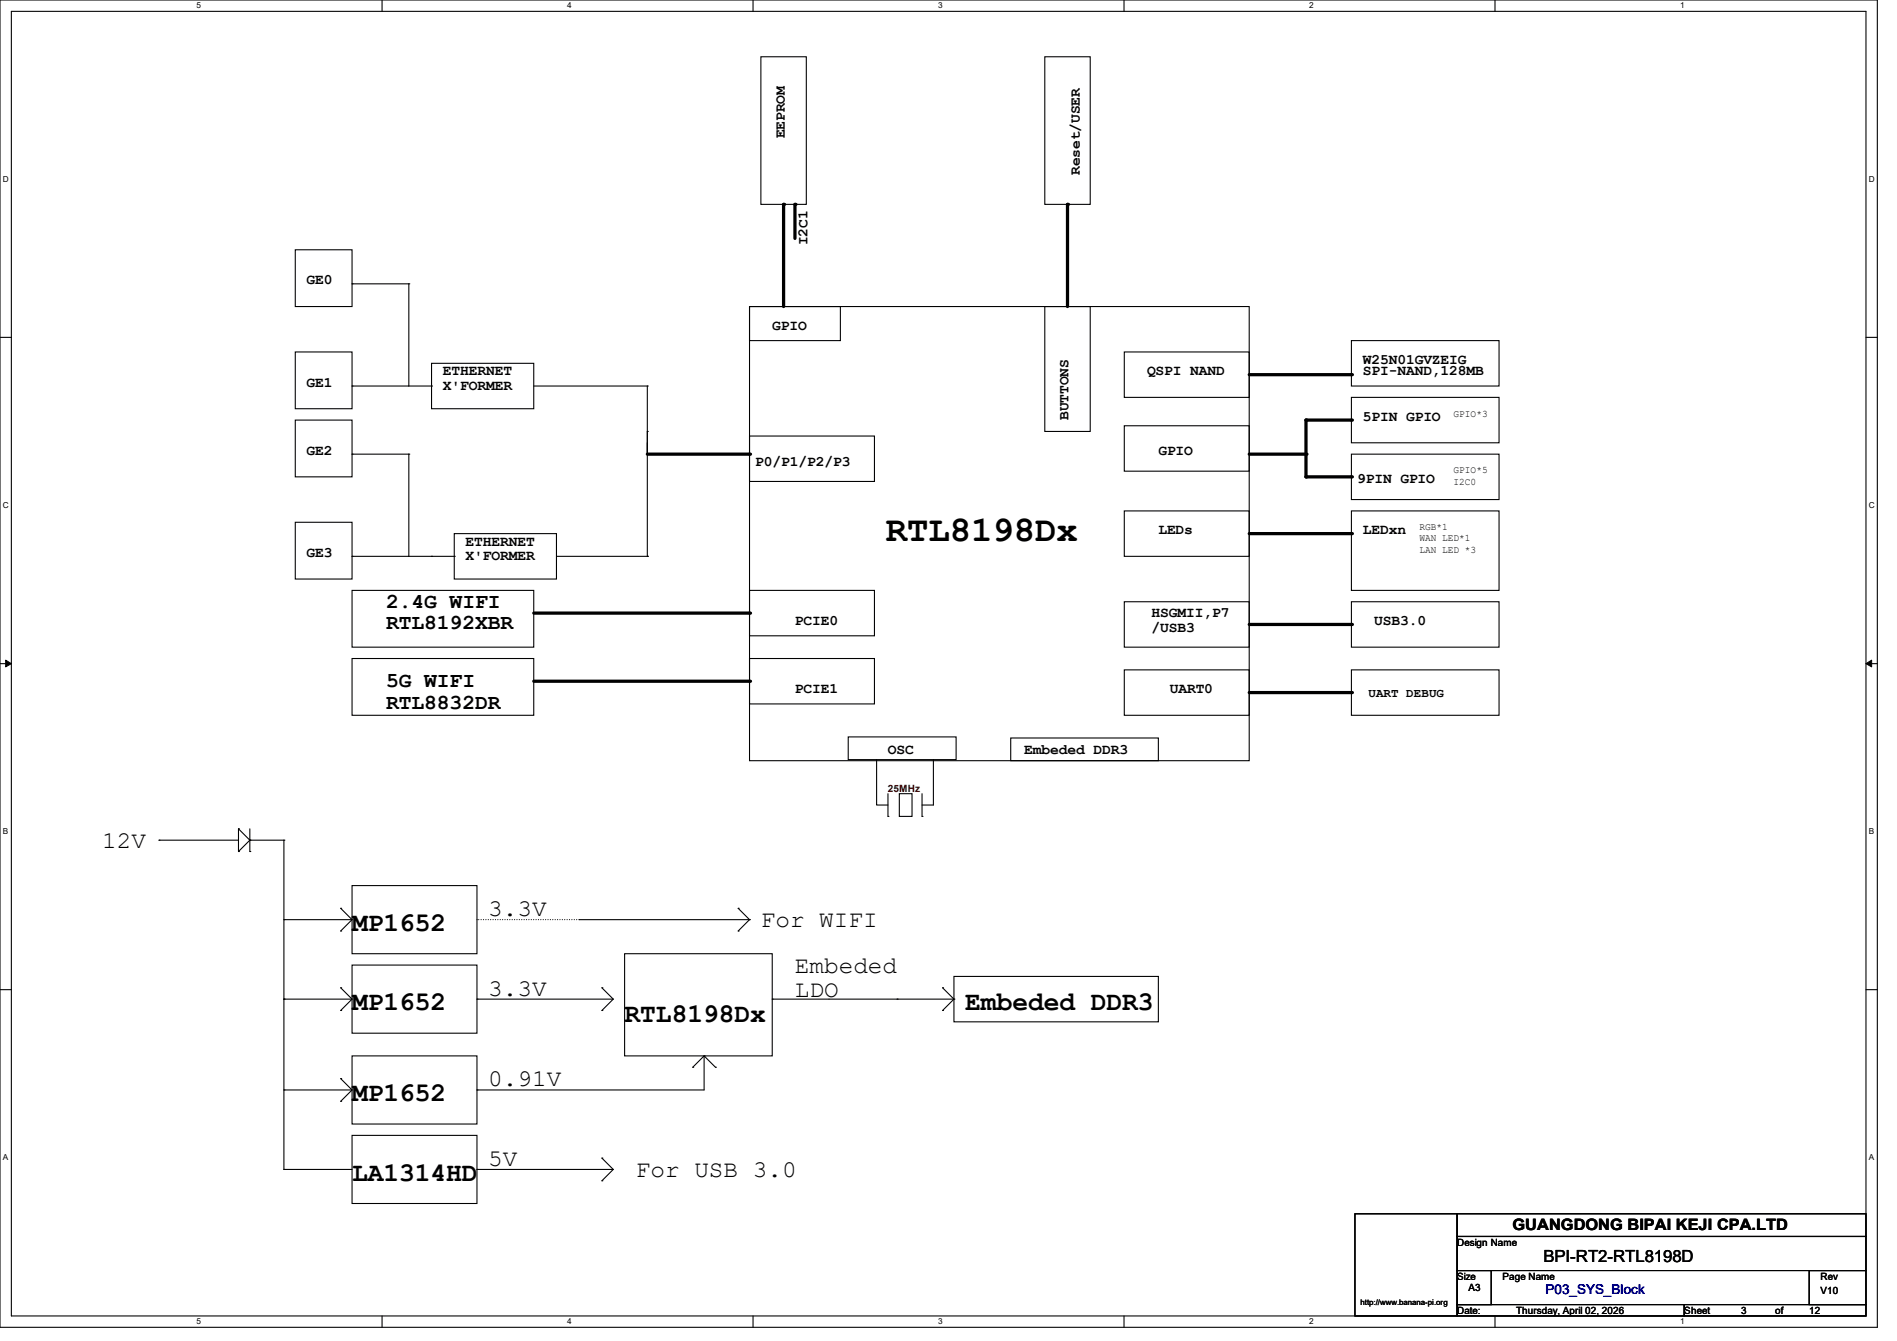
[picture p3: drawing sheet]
<svg xmlns="http://www.w3.org/2000/svg" width="297mm" height="210mm" viewBox="0 0 297 210" stroke-linecap="round" stroke-linejoin="round" font-family="sans-serif">
<g fill="none" stroke="#000" stroke-width=".17">
<path d="M0 0h293.9v207.9h-293.9zM1.8 1.8h290.3v204.3h-290.3zM59.8 0v1.8M117.9 0v1.8M119.1 8.9h7.1v23.1h-7.1zM163.6 8.9h7.1v23.1h-7.1zM176 0v1.8M234.1 0v1.8M46.2 39.1h8.9v8.9h-8.9zM0 52.8h1.8M46.2 55.1h8.9v8.9h-8.9zM55.1 44.4h.1"/>
<path d="M55.1 44.4h8.9M64 44.4h.1M64 44.4v16.1M67.6 56.9h16v7.1h-16zM117.3 48h78.3v71.1h-78.3zM117.3 48h14.3v5.3h-14.3zM163.6 48h7.1v19.6h-7.1zM176 55.1h19.6v7.1h-19.6zM211.6 53.3h23.1v7.2h-23.1zM292.1 52.8h1.8M46.2 65.8h8.9v8.9h-8.9zM55.1 60.5h.1"/>
<path d="M55.1 71.1h.1M55.1 60.5h12.5M55.1 71.1h8.9M64 71.1h.1M64 71.1v16M67.6 60.5h.1M83.6 60.5h17.7M101.3 60.5h.1M101.3 71.1h.1M101.3 67.6h.1M101.3 60.5v26.6M117.3 68.3h19.6v7.1h-19.6z"/>
<path d="M176 66.7h19.6v7.1h-19.6zM211.6 62.2h23.1v7.1h-23.1zM211.6 71.1h23.1v7.1h-23.1zM46.2 81.8h8.9v8.9h-8.9zM55.1 92.5h28.5v8.8h-28.5zM55.1 87.1h.1M55.1 87.1h16M67.6 87.1h.1M71.1 83.6h16v7.1h-16zM71.1 87.1h.1M87.1 87.1h14.2M101.3 87.1h.1"/>
<path d="M117.3 92.5h19.6v7.1h-19.6zM176 94.2h19.6v7.1h-19.6zM176 80h19.6v7.1h-19.6zM211.6 80h23.1v12.5h-23.1zM211.6 94.2h23.1v7.1h-23.1zM0 103.9h1.8M55.1 103.1h28.5v8.9h-28.5zM117.3 103.1h19.6v7.1h-19.6zM132.8 115.4h16.9v3.6h-16.9zM137.2 119v7.1h1.8M146.1 119v7.1h-1.7M158.2 115.6h23.2v3.5h-23.2z"/>
<path d="M176 104.9h19.6v7.1h-19.6zM211.6 104.9h23.1v7.1h-23.1zM292.1 103.9h1.8M24.9 131.6h.1M24.9 131.6h12.4M37.3 133.3h.1M37.3 129.8h.1M37.3 129.8v3.5M37.3 129.8l1.8 1.8M39.1 133.3h.1M39.1 131.6h.1M39.1 129.8v3.5"/>
<path d="M39.1 131.6h5.3M39.1 131.6l-1.8 1.7M44.4 131.6h.1M44.4 131.6v51.5M55.1 138.7h19.6v10.7h-19.6zM139 127.8h.1M139 124.3v3.5M140.8 124.3h2v3.5h-2zM144.4 127.8h.1M144.4 124.3v3.5M0 155h1.8M44.4 144h.1"/>
<path d="M44.4 156.5h.1M44.4 144h10.7M44.4 156.5h10.7M53.3 142.2h.1M53.3 145.8h.1M53.3 154.7h.1M53.3 158.2h.1M53.3 142.2l1.8 1.8M53.3 154.7l1.8 1.8M55.1 151.1h19.6v10.7h-19.6zM55.1 144l-1.8 1.8M55.1 156.5l-1.8 1.7"/>
<path d="M74.7 156.5h.1M74.7 156.5h21.3M90.7 144h26.6M94.2 154.7h.1M94.2 158.2h.1M94.2 154.7l1.8 1.8M96 156.5l-1.8 1.7M97.8 149.4h23.1v16h-23.1zM115.6 142.2h.1M115.6 145.8h.1M115.6 142.2l1.7 1.8M117.3 144h.1"/>
<path d="M117.3 144l-1.7 1.8M120.9 156.5h.1M120.9 156.5h28.5M140.5 156.5h.1M147.6 154.7h.1M147.6 158.2h.1M147.6 154.7l1.8 1.8M149.4 152.9h32v7.1h-32zM149.4 156.5h.1M149.4 156.5l-1.8 1.7M292.1 155h1.8M44.4 170.7h.1"/>
<path d="M44.4 170.7h10.7M53.3 168.9h.1M53.3 172.5h.1M53.3 168.9l1.8 1.8M55.1 177.8h19.6v10.7h-19.6zM55.1 165.4h19.6v10.6h-19.6zM55.1 170.7l-1.8 1.8M74.7 170.7h.1M108.5 167.1h.1M110.2 165.4h.1M110.2 165.4l-1.7 1.7M110.2 165.4l1.8 1.7"/>
<path d="M110.2 165.4v5.3h-35.5M112 167.1h.1M44.4 183.1h.1M44.4 183.1h10.7M74.7 183.1h.1M74.7 183.1h21.3M94.2 181.4h.1M94.2 184.9h.1M94.2 181.4l1.8 1.7M96 183.1l-1.8 1.8M212.1 190.1h16v16h-16zM228.1 190.1h64v3.5h-64z"/>
<path d="M228.1 193.6h64v5.4h-64zM228.1 199h5.4v5.3h-5.4zM283.3 199h8.8v5.3h-8.8zM59.8 206.1v1.8M117.9 206.1v1.8M176 206.1v1.8M228.1 204.3h35.6v1.8h-35.6zM234.1 206.1v1.8M263.7 204.3h28.4v1.8h-28.4z"/>
</g>
<path d="M.9 103.4l.9 .5-.9 .5zM292.1 103.9l.9-.5v1z" fill="#000"/>
<path d="M.9 103.4l.9 .5-.9 .5zM292.1 103.9l.9-.5v1z" fill="none" stroke="#000" stroke-width=".16"/>
<path d="M122.7 32v16M124.5 32v5.3M167.1 32v16M195.6 58.7h16M101.3 71.1h16M195.6 71.1h8.9M211.6 65.8h-7.1v8.9h7.1M83.6 96h33.7M195.6 83.6h16M195.6 97.8h16M83.6 106.7h33.7M195.6 108.5h16" fill="none" stroke="#000" stroke-width=".51"/>
<g fill="#000">
<circle cx="122.7" cy="32" r=".25"/>
<circle cx="124.5" cy="32" r=".25"/>
<circle cx="167.1" cy="32" r=".25"/>
<circle cx="211.6" cy="58.7" r=".25"/>
<circle cx="117.3" cy="71.1" r=".25"/>
<circle cx="204.5" cy="71.1" r=".25"/>
<circle cx="204.5" cy="65.8" r=".25"/>
<circle cx="204.5" cy="74.7" r=".25"/>
<circle cx="211.6" cy="74.7" r=".25"/>
<circle cx="211.6" cy="65.8" r=".25"/>
<circle cx="117.3" cy="96" r=".25"/>
<circle cx="211.6" cy="97.8" r=".25"/>
<circle cx="211.6" cy="83.6" r=".25"/>
<circle cx="117.3" cy="106.7" r=".25"/>
<circle cx="211.6" cy="108.5" r=".25"/>
</g>
<path d="M74.7 144h.1M90.7 144h-16" fill="none" stroke="#000" stroke-width=".17" stroke-dasharray="0 .3"/>
<text font-size="5.7" x="138.7" y="84.7">RTL8198Dx</text>
<g font-size="4.2">
<text x="55.1" y="145.8">MP1652</text>
<text x="55.1" y="158.2">MP1652</text>
<text x="97.8" y="160">RTL8198Dx</text>
<text x="151.1" y="158.2">Embeded DDR3</text>
<text x="55.1" y="172.5">MP1652</text>
<text x="55.1" y="184.9">LA1314HD</text>
</g>
<g font-size="3.7">
<text x="16" y="132.8">12V</text>
<text x="76.5" y="143.5">3.3V</text>
<text x="119.1" y="145.2">For WIFI</text>
<text x="76.5" y="155.9">3.3V</text>
<text x="124.5" y="152.4">Embeded</text>
<text x="124.5" y="156.1">LDO</text>
<text x="76.5" y="170.1">0.91V</text>
<text x="76.5" y="182.6">5V</text>
<text x="99.6" y="184.4">For USB 3.0</text>
</g>
<g font-size="3.3">
<text x="60.5" y="95.2">2.4G WIFI</text>
<text x="60.5" y="98.6">RTL8192XBR</text>
<text x="60.5" y="107.7">5G WIFI</text>
<text x="60.5" y="111">RTL8832DR</text>
</g>
<text font-size="2.6" x="241.6" y="197.6">BPI-RT2-RTL8198D</text>
<text font-size="2.5" x="236.8" y="192.7">GUANGDONG BIPAI KEJI CPA.LTD</text>
<g font-size="2.3">
<text x="122.9" y="21.7" transform="rotate(-90 122.9 21.7)">EEPROM</text>
<text x="169.1" y="27.4" transform="rotate(-90 169.1 27.4)">Reset/USER</text>
<text x="126.4" y="38.4" transform="rotate(-90 126.4 38.4)">I2C1</text>
<text x="48" y="44.5">GE0</text>
<text x="120.9" y="51.6">GPIO</text>
<text x="69.3" y="58.8">ETHERNET</text>
<text x="179.6" y="58.8">QSPI NAND</text>
<text x="213.4" y="58.8">SPI-NAND,128MB</text>
<text x="213.4" y="57">W25N01GVZEIG</text>
<text x="48" y="60.5">GE1</text>
<text x="69.3" y="61">X'FORMER</text>
<text x="167.3" y="65.8" transform="rotate(-90 167.3 65.8)">BUTTONS</text>
<text x="213.4" y="65.9">5PIN GPIO</text>
<text x="48" y="71.2">GE2</text>
<text x="181.4" y="71.2">GPIO</text>
<text x="118.2" y="73">P0/P1/P2/P3</text>
<text x="212.5" y="75.6">9PIN GPIO</text>
<text x="181.4" y="83.7">LEDs</text>
<text x="213.4" y="83.7">LEDxn</text>
<text x="48" y="87.2">GE3</text>
<text x="72.9" y="85.4">ETHERNET</text>
<text x="72.9" y="87.7">X'FORMER</text>
<text x="124.5" y="97.9">PCIE0</text>
<text x="180.3" y="96.6">HSGMII,P7</text>
<text x="180.3" y="98.9">/USB3</text>
<text x="215.1" y="97.9">USB3.0</text>
<text x="124.5" y="108.5">PCIE1</text>
<text x="183.1" y="108.5">UART0</text>
<text x="139" y="118.2">OSC</text>
<text x="160.4" y="118.2">Embeded DDR3</text>
</g>
<text font-size="2.1" fill="#000080" x="242" y="202.7">P03_SYS_Block</text>
<text font-size="1.9" x="214.2" y="109.2">UART DEBUG</text>
<g font-size="1.6">
<text x="227.6" y="65.2">GPIO*3</text>
<text x="227.6" y="74.1">GPIO*5</text>
<text x="227.6" y="75.9">I2C0</text>
<text x="222.2" y="83">RGB*1</text>
<text x="222.2" y="84.8">WAN LED*1</text>
<text x="222.2" y="86.6">LAN LED *3</text>
<text x="228.1" y="195.1">Design Name</text>
<text x="228.1" y="200.4">Size</text>
<text x="229.9" y="202.2">A3</text>
<text x="235.2" y="200.4">Page Name</text>
<text x="285" y="200.4">Rev</text>
<text x="285" y="202.7">V10</text>
<text x="228.1" y="205.7">Date:</text>
<text x="237.4" y="205.7">Thursday, April 02, 2026</text>
<text x="263.7" y="205.7">Sheet</text>
<text x="272.6" y="205.7">3</text>
<text x="277.9" y="205.7">of</text>
<text x="283.3" y="205.7">12</text>
</g>
<text font-size="1.6" fill="#400000" x="139" y="124">25MHz</text>
<g font-size="1.3">
<text x="30.8" y="1.3">5</text>
<text x="88.8" y="1.3">4</text>
<text x="146.9" y="1.3">3</text>
<text x="205" y="1.3">2</text>
<text x="263.1" y="1.3">1</text>
<text x=".5" y="28.4">D</text>
<text x="292.6" y="28.4">D</text>
<text x=".5" y="79.5">C</text>
<text x="292.6" y="79.5">C</text>
<text x=".5" y="130.6">B</text>
<text x="292.6" y="130.6">B</text>
<text x=".5" y="181.7">A</text>
<text x="292.6" y="181.7">A</text>
<text x="30.8" y="207.4">5</text>
<text x="88.8" y="207.4">4</text>
<text x="146.9" y="207.4">3</text>
<text x="205" y="207.4">2</text>
<text x="263.1" y="207.4">1</text>
</g>
<text font-size="1.2" x="213" y="204.4">http://www.banana-pi.org</text>
</svg>
